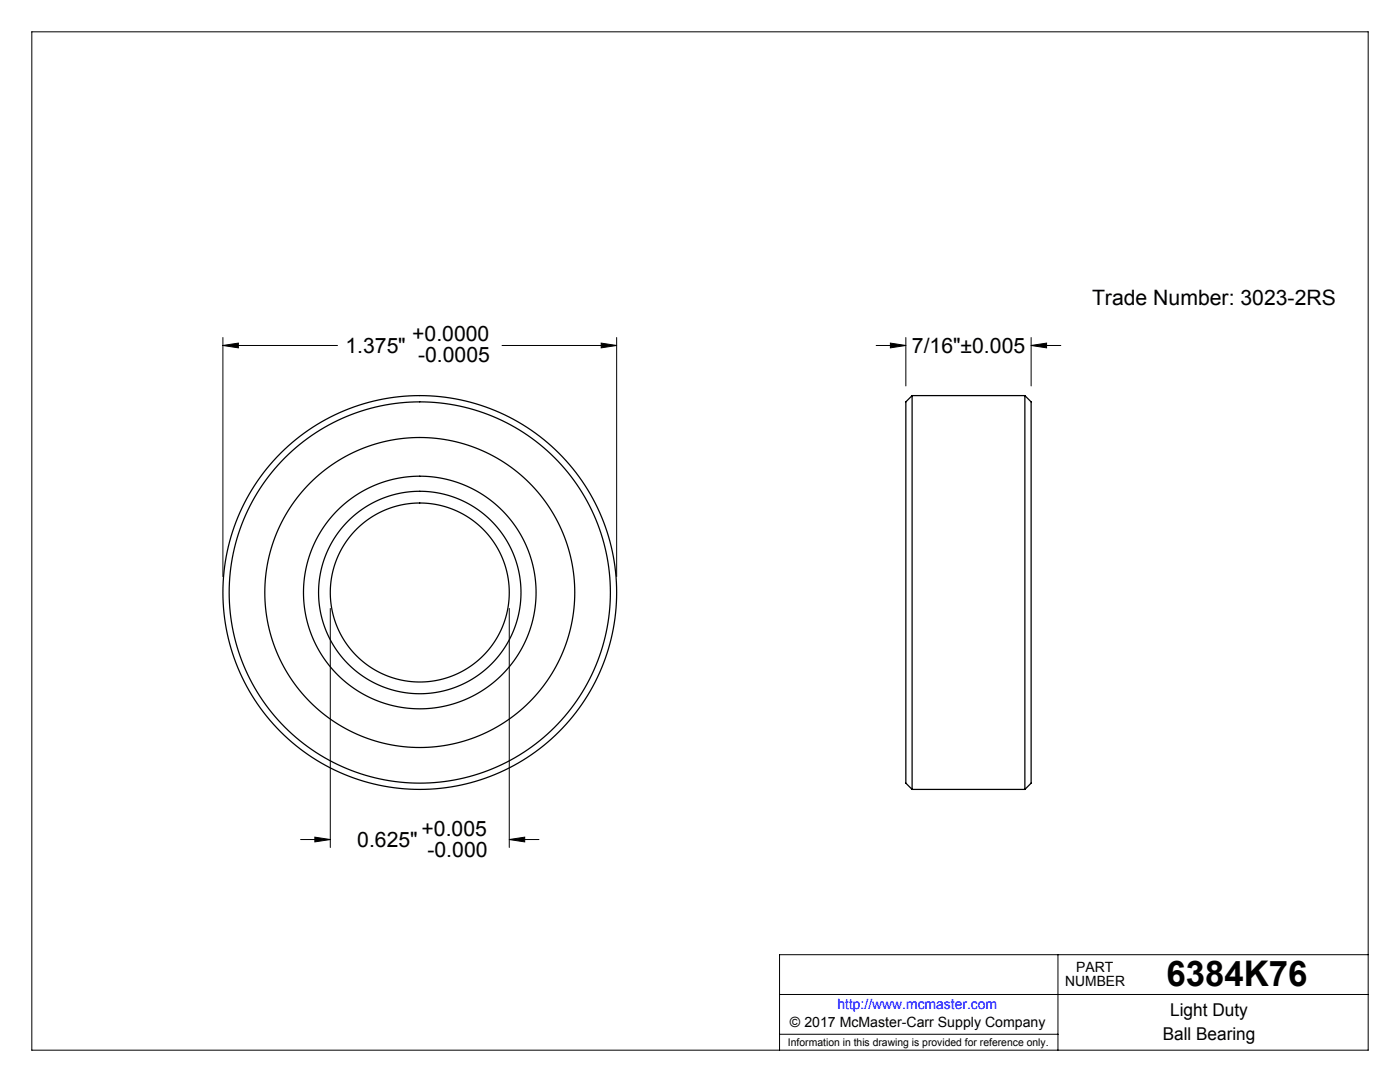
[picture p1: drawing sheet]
<svg xmlns="http://www.w3.org/2000/svg" width="279mm" height="216mm" viewBox="0 0 279 216" stroke-linecap="round" stroke-linejoin="round" font-family="sans-serif">
<g fill="none" stroke="#000" stroke-width=".2">
<path d="M6.3 6.3h266.8v203.2h-266.8zM44.5 68.9l3.1-.4v.9zM44.5 67.4v47.7M44.5 68.9h22.9M100.2 68.9h22.9M120 68.5l3.1 .4-3.1 .5zM123.1 67.4v47.7M174.9 68.9h5.9M177.7 68.5l3.1 .4-3.1 .5zM180.8 67.4v9.6M205.8 68.9l3.1-.4v.9zM205.8 68.9h5.9"/>
<path d="M205.8 67.4v9.6M65.9 121.4v47.7M101.6 121.4v47.7M60 167.5h5.9M62.8 167l3.1 .5-3.1 .5zM101.6 167.5l3.1-.5v1zM101.6 167.5h6M155.6 198.4h117.5M211.1 190.5v19M273.1 190.5h-117.5v19M155.6 206.4h55.5"/>
</g>
<path d="M44.5 68.9l3.1-.4v.9zM120 68.5l3.1 .4-3.1 .5zM62.8 167l3.1 .5-3.1 .5zM101.6 167.5l3.1-.5v1zM177.7 68.5l3.1 .4-3.1 .5zM205.8 68.9l3.1-.4v.9z" fill="#000"/>
<g fill="none" stroke="#000" stroke-width=".25">
<path d="M182 78.9v78.6M182 78.9l-1.2 1.3v76.1l1.2 1.2M182 78.9h22.5M204.5 78.9l1.3 1.3v76.1l-1.3 1.2M204.5 78.9v78.6M182 157.5h22.5"/>
<circle cx="83.8" cy="118.2" r="30.9"/>
<circle cx="83.8" cy="118.2" r="39.3"/>
<circle cx="83.8" cy="118.2" r="20.2"/>
<circle cx="83.8" cy="118.2" r="38"/>
<circle cx="83.8" cy="118.2" r="23.2"/>
<circle cx="83.8" cy="118.2" r="17.9"/>
</g>
<text font-size="7.1" x="232.8" y="196.8">6384K76</text>
<g font-size="4.2">
<text x="217.9" y="61">Trade Number: 3023-2RS</text>
<text x="68.9" y="70.3">1.375&quot;</text>
<text x="82.3" y="68">+0.0000</text>
<text x="182" y="70.3">7/16&quot;±0.005</text>
<text x="83.4" y="72.2">-0.0005</text>
<text x="84.1" y="166.7">+0.005</text>
<text x="71.3" y="168.9">0.625&quot;</text>
<text x="85.3" y="171">-0.000</text>
</g>
<g font-size="3.5">
<text x="233.5" y="202.8">Light Duty</text>
<text x="232.1" y="207.5">Ball Bearing</text>
</g>
<g font-size="2.8">
<text x="212.6" y="196.8">NUMBER</text>
<text x="214.8" y="194">PART</text>
<text x="157.7" y="205">© 2017 McMaster-Carr Supply Company</text>
</g>
<text font-size="2.8" fill="#00f" x="167.1" y="201.4">http://www.mcmaster.com</text>
<text font-size="2.1" x="157.3" y="208.6">Information in this drawing is provided for reference only.</text>
</svg>
